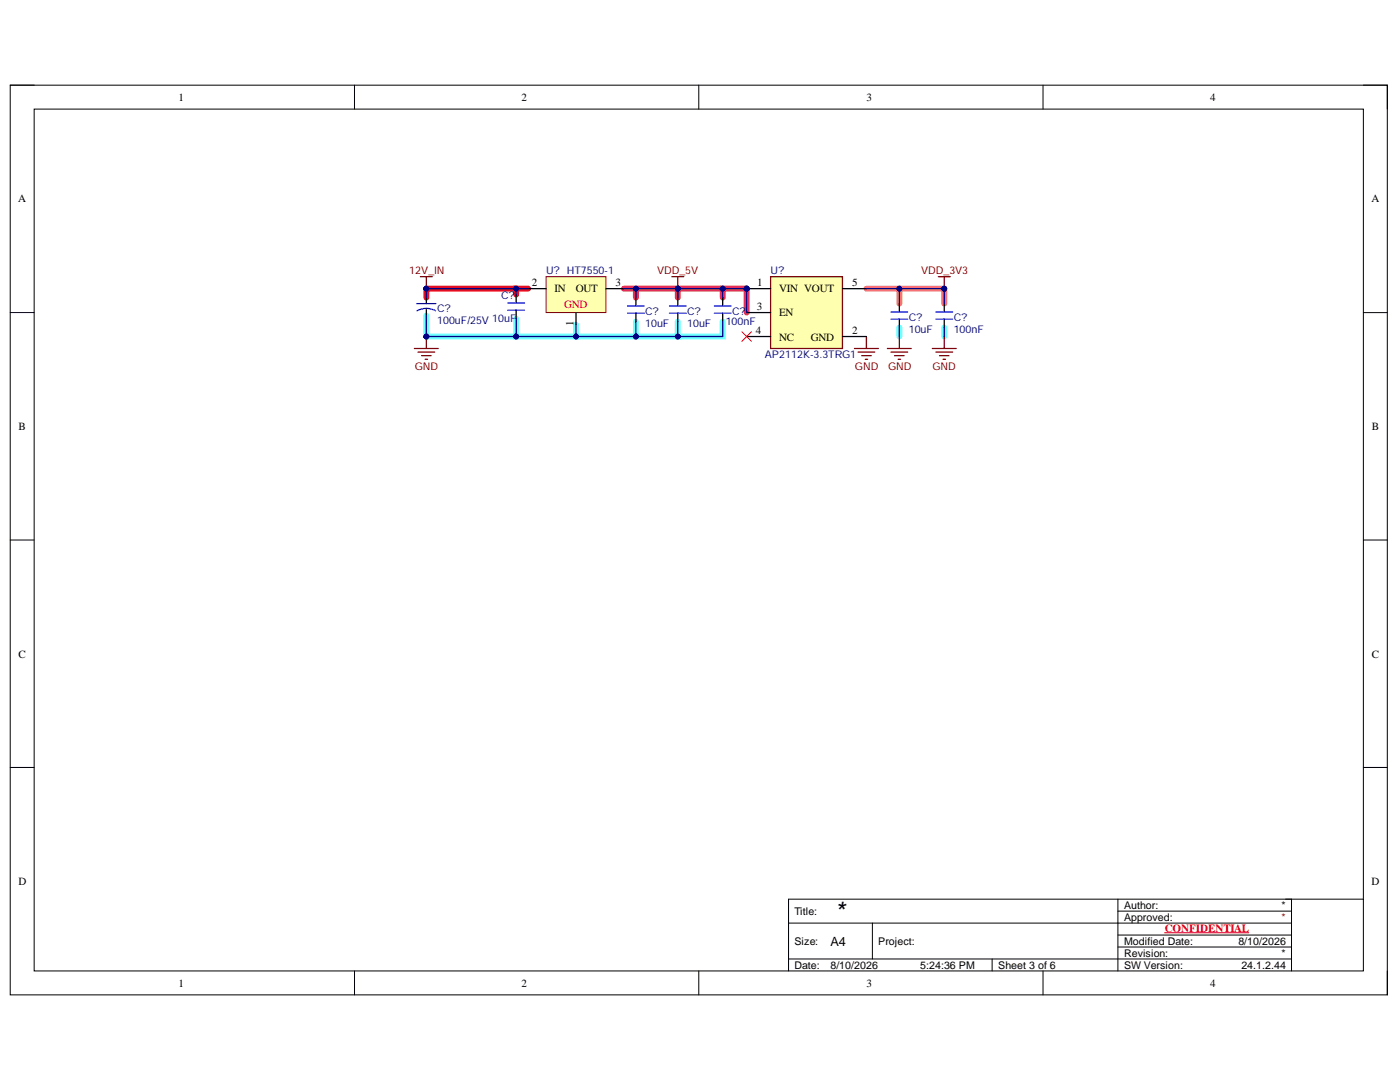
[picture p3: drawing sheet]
<svg xmlns="http://www.w3.org/2000/svg" width="279mm" height="216mm" viewBox="0 0 279 216" stroke-linecap="round" stroke-linejoin="round" font-family="sans-serif">
<path d="M2 17h274.9v181.5h-274.9z" fill="none" stroke="#000" stroke-width=".2"/>
<path d="M6.8 21.8h265.3v171.9h-265.3z" fill-rule="evenodd" fill="#fff"/>
<g fill="none" stroke="#000" stroke-width=".2">
<path d="M2 17h4.8M70.7 17v4.8M139.5 17v4.8M208.2 17v4.8M272.1 17h4.8v4.8M6.8 21.8h265.3v171.9h-265.3zM2 62.4h4.8M272.1 62.4h4.8M2 107.8h4.8M272.1 107.8h4.8M2 153.1h4.8M272.1 153.1h4.8"/>
<path d="M223.1 179.4v14.3M257.7 179.4v14.3M272.1 179.4h-114.7v14.3M70.7 193.7v4.8M139.5 193.7v4.8M157.4 184.2h100.3M157.4 191.4h100.3M174.1 184.2v7.2M198 191.4v2.3M208.2 193.7v4.8M223.1 181.8h34.6M223.1 186.6h34.6"/>
<path d="M223.1 189h34.6M276.9 193.7v4.8"/>
</g>
<path d="M103 57.6h-17.9v1.8M105.4 57.6h-2.4v1.2" fill="none" stroke="#ee0e22" stroke-width="1.2"/>
<path d="M85.1 63v4.1h17.9M103 63.6v3.5h12v-2.3M126.9 64.2v2.9M135.3 64.2v2.9h-20.3M144.2 64.2v2.9h-8.9M179.5 65.4v1.7M188.4 65.4v1.7" fill="none" stroke="#6effff" stroke-width="1.2"/>
<path d="M124.5 57.6h10.8M126.9 57.6v1.8M135.3 57.6v1.8M135.3 57.6h8.9M144.2 59.4v-1.8h4.8v4.8" fill="none" stroke="#da2467" stroke-width="1.2"/>
<path d="M172.9 57.6h15.5v3M179.5 57.6v3" fill="none" stroke="#ff6e6e" stroke-width="1.2"/>
<path d="M232.4 186.1h16.8" fill="none" stroke="#f00" stroke-width=".2"/>
<path d="M83.9 55.2h2.4M85.1 55.2v2.4" fill="none" stroke="#800000" stroke-width=".25"/>
<circle cx="85.1" cy="57.6" r=".48" fill="#000080"/>
<circle cx="85.1" cy="57.6" r=".48" fill="none" stroke="#000080" stroke-width=".2"/>
<path d="M82.7 69.5h4.8M83.4 70.3h3.4M84.1 71h1.9M84.8 71.7h.5M85.1 67.1v2.4" fill="none" stroke="#800000" stroke-width=".25"/>
<circle cx="85.1" cy="67.1" r=".48" fill="#000080"/>
<circle cx="85.1" cy="67.1" r=".48" fill="none" stroke="#000080" stroke-width=".2"/>
<path d="M85.1 59.4v1.2M103 58.8v1.7M126.9 59.4v1.7M85.1 61.8v1.2M103 61.9v1.7M126.9 62.5v1.7" fill="none" stroke="#000" stroke-width=".25"/>
<path d="M83.2 60.6h3.8M83.2 62a3.8 3.8 0 0 1 3.7 0M101.3 61.9h3.4M101.3 60.5h3.4M125.2 62.5h3.4M125.2 61.1h3.4" fill="none" stroke="#00f" stroke-width=".25"/>
<path d="M134.1 55.2h2.4M135.3 55.2v2.4" fill="none" stroke="#800000" stroke-width=".25"/>
<circle cx="135.3" cy="57.6" r=".48" fill="#000080"/>
<circle cx="135.3" cy="57.6" r=".48" fill="none" stroke="#000080" stroke-width=".2"/>
<path d="M135.3 59.4v1.7M135.3 62.5v1.7" fill="none" stroke="#000" stroke-width=".25"/>
<path d="M133.6 62.5h3.3M133.6 61.1h3.3" fill="none" stroke="#00f" stroke-width=".25"/>
<path d="M109 55.2h11.9v7.2h-11.9z" fill-rule="evenodd" fill="#ffffb0"/>
<path d="M109 55.2h11.9v7.2h-11.9z" fill="none" stroke="#800000" stroke-width=".2"/>
<path d="M105.4 57.6h3.6M120.9 57.6h3.6M144.2 59.4v1.7M115 62.4v2.4M144.2 62.5v1.7" fill="none" stroke="#000" stroke-width=".25"/>
<path d="M170.5 69.5h4.8M171.2 70.3h3.4M172 71h1.9M172.7 71.7h.5M172.9 67.1v2.4M186.1 69.5h4.7M186.8 70.3h3.3M187.5 71h1.9M188.2 71.7h.5M188.4 67.1v2.4" fill="none" stroke="#800000" stroke-width=".25"/>
<path d="M142.6 62.5h3.3M142.6 61.1h3.3" fill="none" stroke="#00f" stroke-width=".25"/>
<path d="M153.8 55.2h14.3v14.3h-14.3z" fill-rule="evenodd" fill="#ffffb0"/>
<path d="M153.8 55.2h14.3v14.3h-14.3zM187.3 55.2h2.3M188.4 55.2v2.4M177.1 69.5h4.8M177.8 70.3h3.4M178.5 71h1.9M179.2 71.7h.5M179.5 67.1v2.4" fill="none" stroke="#800000" stroke-width=".25"/>
<path d="M149 57.6h4.8M168.1 57.6h4.8M149 62.4h4.8M149 67.1h4.8M168.1 67.1h4.8" fill="none" stroke="#000" stroke-width=".25"/>
<circle cx="188.4" cy="57.6" r=".48" fill="#000080"/>
<circle cx="188.4" cy="57.6" r=".48" fill="none" stroke="#000080" stroke-width=".2"/>
<path d="M179.5 60.6v1.7M179.5 63.7v1.7M188.4 60.6v1.7M188.4 63.7v1.7" fill="none" stroke="#000" stroke-width=".25"/>
<path d="M177.8 63.7h3.4M177.8 62.3h3.4M186.8 63.7h3.3M186.8 62.3h3.3" fill="none" stroke="#00f" stroke-width=".25"/>
<path d="M148.1 66.2l1.9 1.9M150 66.2l-1.9 1.9" fill="none" stroke="#f00" stroke-width=".2"/>
<path d="M85.1 57.6v1.8" fill="none" stroke="#000080" stroke-width=".25"/>
<circle cx="85.1" cy="57.6" r=".48" fill="#000080"/>
<circle cx="85.1" cy="57.6" r=".48" fill="none" stroke="#000080" stroke-width=".2"/>
<path d="M85.1 63v4.1" fill="none" stroke="#000080" stroke-width=".25"/>
<circle cx="85.1" cy="67.1" r=".48" fill="#000080"/>
<circle cx="85.1" cy="67.1" r=".48" fill="none" stroke="#000080" stroke-width=".2"/>
<path d="M103 63.6v3.5h12v-2.3" fill="none" stroke="#000080" stroke-width=".25"/>
<circle cx="103" cy="67.1" r=".48" fill="#000080"/>
<circle cx="103" cy="67.1" r=".48" fill="none" stroke="#000080" stroke-width=".2"/>
<circle cx="115" cy="67.1" r=".48" fill="#000080"/>
<circle cx="115" cy="67.1" r=".48" fill="none" stroke="#000080" stroke-width=".2"/>
<path d="M135.3 57.6v1.8" fill="none" stroke="#000080" stroke-width=".25"/>
<circle cx="135.3" cy="57.6" r=".48" fill="#000080"/>
<circle cx="135.3" cy="57.6" r=".48" fill="none" stroke="#000080" stroke-width=".2"/>
<path d="M105.4 57.6h-2.4v1.2" fill="none" stroke="#000080" stroke-width=".25"/>
<circle cx="103" cy="57.6" r=".48" fill="#000080"/>
<circle cx="103" cy="57.6" r=".48" fill="none" stroke="#000080" stroke-width=".2"/>
<path d="M126.9 64.2v2.9" fill="none" stroke="#000080" stroke-width=".25"/>
<circle cx="126.9" cy="67.1" r=".48" fill="#000080"/>
<circle cx="126.9" cy="67.1" r=".48" fill="none" stroke="#000080" stroke-width=".2"/>
<path d="M126.9 57.6v1.8" fill="none" stroke="#000080" stroke-width=".25"/>
<circle cx="126.9" cy="57.6" r=".48" fill="#000080"/>
<circle cx="126.9" cy="57.6" r=".48" fill="none" stroke="#000080" stroke-width=".2"/>
<path d="M85.1 57.6h17.9" fill="none" stroke="#000080" stroke-width=".25"/>
<circle cx="85.1" cy="57.6" r=".48" fill="#000080"/>
<circle cx="85.1" cy="57.6" r=".48" fill="none" stroke="#000080" stroke-width=".2"/>
<circle cx="103" cy="57.6" r=".48" fill="#000080"/>
<circle cx="103" cy="57.6" r=".48" fill="none" stroke="#000080" stroke-width=".2"/>
<path d="M85.1 67.1h17.9" fill="none" stroke="#000080" stroke-width=".25"/>
<circle cx="103" cy="67.1" r=".48" fill="#000080"/>
<circle cx="103" cy="67.1" r=".48" fill="none" stroke="#000080" stroke-width=".2"/>
<circle cx="85.1" cy="67.1" r=".48" fill="#000080"/>
<circle cx="85.1" cy="67.1" r=".48" fill="none" stroke="#000080" stroke-width=".2"/>
<path d="M179.5 57.6v3M179.5 65.4v1.7M188.4 65.4v1.7" fill="none" stroke="#000080" stroke-width=".25"/>
<circle cx="179.5" cy="57.6" r=".48" fill="#000080"/>
<circle cx="179.5" cy="57.6" r=".48" fill="none" stroke="#000080" stroke-width=".2"/>
<path d="M188.4 57.6v3" fill="none" stroke="#000080" stroke-width=".25"/>
<circle cx="188.4" cy="57.6" r=".48" fill="#000080"/>
<circle cx="188.4" cy="57.6" r=".48" fill="none" stroke="#000080" stroke-width=".2"/>
<path d="M144.2 64.2v2.9h-8.9" fill="none" stroke="#000080" stroke-width=".25"/>
<circle cx="135.3" cy="67.1" r=".48" fill="#000080"/>
<circle cx="135.3" cy="67.1" r=".48" fill="none" stroke="#000080" stroke-width=".2"/>
<path d="M135.3 57.6h8.9M149 57.6v4.8" fill="none" stroke="#000080" stroke-width=".25"/>
<circle cx="135.3" cy="57.6" r=".48" fill="#000080"/>
<circle cx="135.3" cy="57.6" r=".48" fill="none" stroke="#000080" stroke-width=".2"/>
<circle cx="144.2" cy="57.6" r=".48" fill="#000080"/>
<circle cx="144.2" cy="57.6" r=".48" fill="none" stroke="#000080" stroke-width=".2"/>
<path d="M149 57.6h-4.8v1.8" fill="none" stroke="#000080" stroke-width=".25"/>
<circle cx="144.2" cy="57.6" r=".48" fill="#000080"/>
<circle cx="144.2" cy="57.6" r=".48" fill="none" stroke="#000080" stroke-width=".2"/>
<path d="M135.3 64.2v2.9h-20.3" fill="none" stroke="#000080" stroke-width=".25"/>
<circle cx="115" cy="67.1" r=".48" fill="#000080"/>
<circle cx="115" cy="67.1" r=".48" fill="none" stroke="#000080" stroke-width=".2"/>
<circle cx="126.9" cy="67.1" r=".48" fill="#000080"/>
<circle cx="126.9" cy="67.1" r=".48" fill="none" stroke="#000080" stroke-width=".2"/>
<circle cx="135.3" cy="67.1" r=".48" fill="#000080"/>
<circle cx="135.3" cy="67.1" r=".48" fill="none" stroke="#000080" stroke-width=".2"/>
<path d="M124.5 57.6h10.8" fill="none" stroke="#000080" stroke-width=".25"/>
<circle cx="126.9" cy="57.6" r=".48" fill="#000080"/>
<circle cx="126.9" cy="57.6" r=".48" fill="none" stroke="#000080" stroke-width=".2"/>
<circle cx="135.3" cy="57.6" r=".48" fill="#000080"/>
<circle cx="135.3" cy="57.6" r=".48" fill="none" stroke="#000080" stroke-width=".2"/>
<path d="M172.9 57.6h15.5" fill="none" stroke="#000080" stroke-width=".25"/>
<circle cx="179.5" cy="57.6" r=".48" fill="#000080"/>
<circle cx="179.5" cy="57.6" r=".48" fill="none" stroke="#000080" stroke-width=".2"/>
<circle cx="188.4" cy="57.6" r=".48" fill="#000080"/>
<circle cx="188.4" cy="57.6" r=".48" fill="none" stroke="#000080" stroke-width=".2"/>
<text font-size="4.1" x="166.9" y="182.9">*</text>
<text font-size="2.5" x="165.7" y="188.7">A4</text>
<g font-size="2.2">
<text x="35.6" y="20.1">1</text>
<text x="104.1" y="20.1">2</text>
<text x="172.9" y="20.1">3</text>
<text x="241.5" y="20.1">4</text>
<text x="3.6" y="40.4">A</text>
<text x="273.7" y="40.4">A</text>
<text x="106.1" y="57.1">2</text>
<text x="110.7" y="58.3">IN</text>
<text x="114.9" y="58.3">OUT</text>
<text x="122.9" y="57.1">3</text>
<text x="151.1" y="57.1">1</text>
<text x="155.5" y="58.3">VIN VOUT</text>
<text x="170" y="57.1">5</text>
<text x="114.5" y="65.1" transform="rotate(-90 114.5 65.1)">1</text>
<text x="151" y="62">3</text>
<text x="155.5" y="63.1">EN</text>
<text x="150.8" y="66.7">4</text>
<text x="155.5" y="68">NC</text>
<text x="161.8" y="68">GND</text>
<text x="170" y="66.7">2</text>
<text x="3.7" y="85.8">B</text>
<text x="273.8" y="85.8">B</text>
<text x="3.7" y="131.2">C</text>
<text x="273.8" y="131.2">C</text>
<text x="3.7" y="176.6">D</text>
<text x="273.7" y="176.6">D</text>
<text x="35.6" y="196.9">1</text>
<text x="104.1" y="196.9">2</text>
<text x="172.9" y="196.9">3</text>
<text x="241.5" y="196.9">4</text>
</g>
<g font-size="2.2" fill="#f00">
<text x="112.6" y="61.4">GND</text>
<text x="232.4" y="185.9">CONFIDENTIAL</text>
</g>
<g font-size="2.1" fill="#800000">
<text x="81.7" y="54.8">12V_IN</text>
<text x="131.1" y="54.8">VDD_5V</text>
<text x="183.8" y="54.8">VDD_3V3</text>
<text x="82.8" y="73.9">GND</text>
<text x="170.6" y="73.9">GND</text>
<text x="177.2" y="73.9">GND</text>
<text x="186.1" y="73.9">GND</text>
</g>
<g font-size="2.1" fill="#000080">
<text x="100" y="59.6">C?</text>
<text x="109" y="54.8">U? HT7550-1</text>
<text x="153.8" y="54.8">U?</text>
<text x="87.3" y="62.3">C?</text>
<text x="87.3" y="64.7">100uF/25V 10uF</text>
<text x="128.8" y="62.8">C?</text>
<text x="128.8" y="65.2">10uF</text>
<text x="137.1" y="62.8">C?</text>
<text x="137.1" y="65.2">10uF</text>
<text x="144.8" y="64.9">100nF</text>
<text x="146.1" y="62.8">C?</text>
<text x="181.4" y="64">C?</text>
<text x="190.3" y="64">C?</text>
<text x="152.6" y="71.5">AP2112K-3.3TRG1</text>
<text x="181.4" y="66.3">10uF</text>
<text x="190.3" y="66.3">100nF</text>
</g>
<g font-size="2.1">
<text x="158.5" y="182.5">Title:</text>
<text x="224.3" y="181.4">Author:</text>
<text x="224.3" y="183.7">Approved:</text>
<text x="255.8" y="181.4">*</text>
<text x="158.5" y="188.5">Size:</text>
<text x="175.3" y="188.5">Project:</text>
<text x="224.3" y="190.9">Revision:</text>
<text x="224.3" y="188.5">Modified Date:</text>
<text x="247.1" y="188.5">8/10/2026</text>
<text x="255.8" y="190.9">*</text>
<text x="158.5" y="193.4">Date:</text>
<text x="165.7" y="193.4">8/10/2026</text>
<text x="183.6" y="193.4">5:24:36 PM</text>
<text x="199.2" y="193.4">Sheet 3 of 6</text>
<text x="224.3" y="193.4">SW Version:</text>
<text x="247.7" y="193.4">24.1.2.44</text>
</g>
<text font-size="2.1" fill="#85200c" x="255.8" y="183.7">*</text>
<text font-size="1.1" fill="#000080" x="148.5" y="57.9">PIU?01</text>
</svg>
